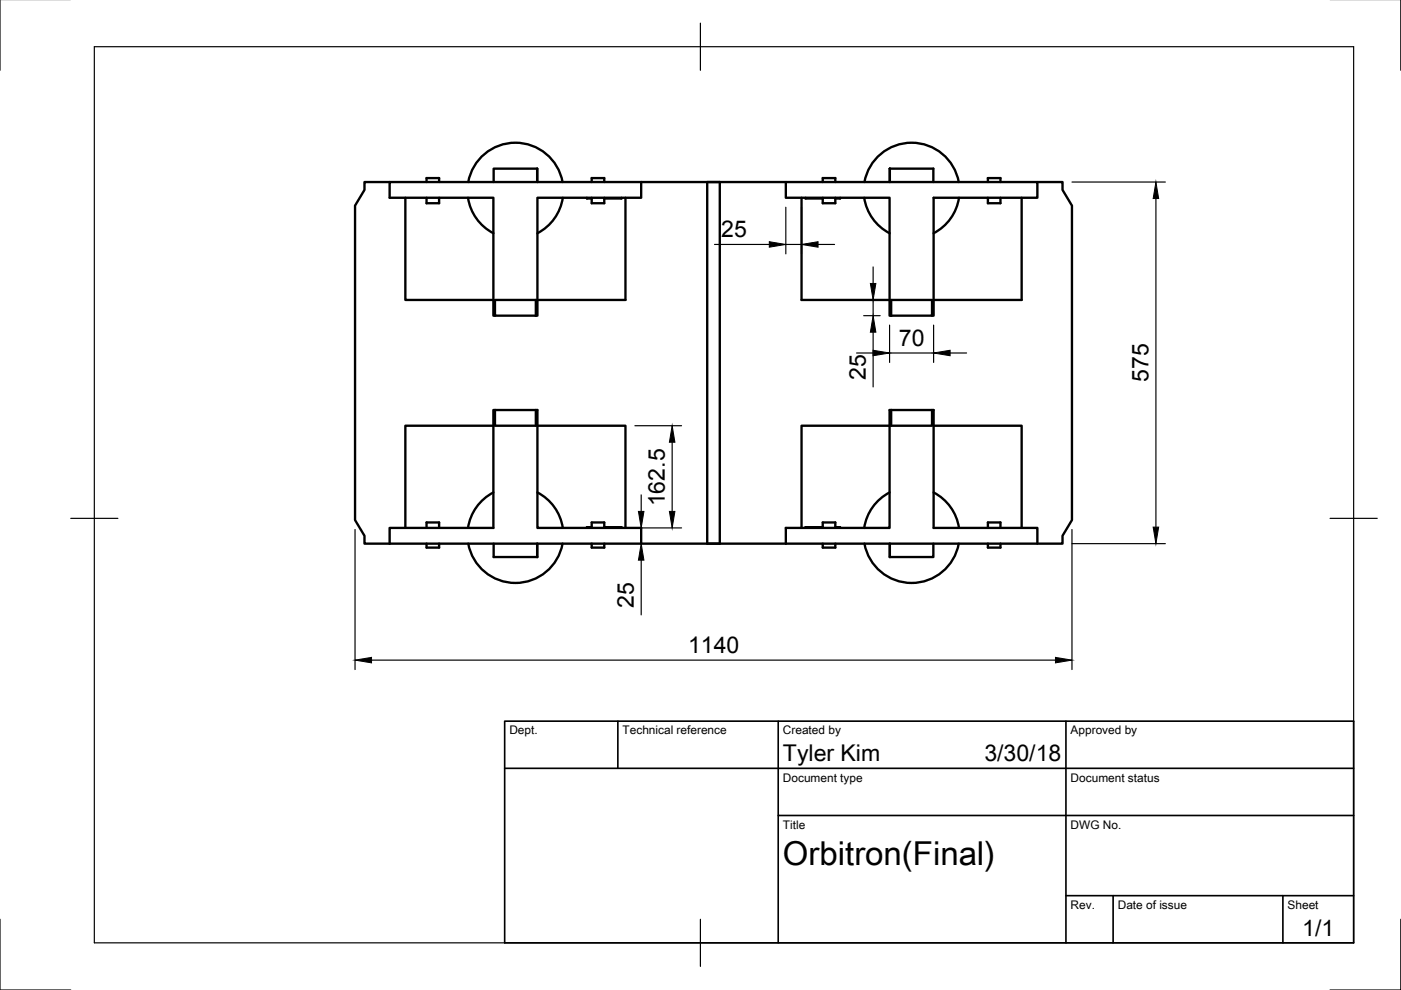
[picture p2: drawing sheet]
<svg xmlns="http://www.w3.org/2000/svg" width="297mm" height="210mm" viewBox="0 0 297 210" stroke-linecap="round" stroke-linejoin="round" font-family="sans-serif">
<g fill="none" stroke="#000" stroke-width=".5">
<path d="M82.6 38.6h-5.3v1.7l-2 3.3v66.7l2 3.3v1.7h5.3M90.4 38.6v-.8h2.7v.8M104.7 38.6v-2.8h9.2v2.8M119.3 38.6a10.2 10.2 0 0 0-10-8.3 10.2 10.2 0 0 0-10 8.3M125.4 38.6v-.8h2.7v.8M135.9 38.6h30.7M149.9 38.6v76.7h16.7M152.6 38.6v76.7h-70M174.4 38.6v-.8h2.7v.8M188.6 35.8v2.8M188.6 35.8h.1M188.7 35.8h9.2v2.8"/>
<path d="M203.3 38.6a10.2 10.2 0 0 0-10-8.3 10.2 10.2 0 0 0-10 8.3M209.4 38.6v-.8h2.7v.8M219.9 38.6h5.4v1.7l2 3.3v66.7l-2 3.3v1.7h-58.7M85.9 41.9v21.7h18.7M90.4 41.9v1.2h2.7v-1.2M99.2 41.9a10.2 10.2 0 0 0 5.4 7.5M119.3 41.9a10.2 10.2 0 0 1-5.4 7.5M124.4 41.9v.2h1M125.4 41.9v1.2h2.7v-1.2M131.8 41.9v.2h-3.7M132.6 41.9v21.7h-18.7M169.9 41.9v21.7h18.7"/>
<path d="M170.8 41.9v.2h3.6M174.4 41.9v1.2h2.7v-1.2M178.1 41.9v.2h-1M183.2 41.9a10.2 10.2 0 0 0 5.4 7.5M203.3 41.9a10.2 10.2 0 0 1-5.4 7.5M209.4 41.9v1.2h2.7v-1.2M216.6 41.9v21.7h-18.7M104.9 63.6h8.7v3.3h-8.7zM104.9 66.9h-.3v-25h-22v-3.3h53.3v3.3h-22v25h-.3M188.9 63.6h8.7v3.3h-8.7zM188.9 66.9h-.3v-25h-22v-3.3h53.3v3.3h-22v25h-.3M104.6 90.3h-18.7v21.6"/>
<path d="M104.9 86.9h-.3v25h-22v3.4M113.6 86.9v3.4h-8.7v-3.4h9v25h22v3.4M113.9 90.3h18.7v21.6M188.6 90.3h-18.7v21.6M188.9 86.9h-.3v25h-22v3.4M188.9 86.9h8.7v3.4h-8.7zM197.6 86.9h.3v25h22v3.4M197.9 90.3h18.7v21.6M90.4 111.9v-1.1h2.7v1.1M90.4 115.3v.8h2.7v-.8M104.6 104.4a10.2 10.2 0 0 0-5.4 7.5M104.7 115.3v2.8h9.2"/>
<path d="M113.9 115.3v2.8M113.9 118.1h.1M113.9 104.4a10.2 10.2 0 0 1 5.4 7.5M119.3 115.3a10.2 10.2 0 0 1-10 8.3 10.2 10.2 0 0 1-10-8.3M125.4 111.8h-1v.1M125.4 111.9v-1.1h2.7v1.1M125.4 115.3v.8h2.7v-.8M128.1 111.8h3.7v.1M174.4 111.8h-3.6v.1M174.4 111.9v-1.1h2.7v1.1M174.4 115.3v.8h2.7v-.8M177.1 111.8h1v.1"/>
<path d="M188.6 104.4a10.2 10.2 0 0 0-5.4 7.5M188.6 115.3v2.8h9.3v-2.8M197.9 104.4a10.2 10.2 0 0 1 5.4 7.5M203.3 115.3a10.2 10.2 0 0 1-10 8.3 10.2 10.2 0 0 1-10-8.3M209.4 111.9v-1.1h2.7v1.1M209.4 115.3v.8h2.7v-.8"/>
</g>
<path d="M107 152.9h180v47h-180zM131 152.9v10M165 152.9v47M226 152.9v47M107 162.9h180M165 172.9h122M226 189.9h61M236 189.9v10M272 189.9v10" fill="none" stroke="#000" stroke-width=".35"/>
<g fill="none" stroke="#000" stroke-width=".25">
<path d="M0 -.1v15M297 -.1v15M20 9.9h267v190h-267zM148.5 4.9v10M227.3 38.6h19.8M151.5 51.8h11.6M166.6 43.9v9.9M166.6 51.8h3.3M169.9 43.9v9.9M173.4 51.8h3.5M185.1 56.6v3.5M245.1 42.1v69.7"/>
<path d="M181.6 74.8h3.5M183.1 63.6h3.5M183.1 66.9h3.5M185.1 63.6v3.3M185.1 70.4v11.6M188.6 68.9v7.9M188.6 74.8h9.3M197.9 68.9v7.9M201.4 74.8h3.5M134.6 90.3h9.9M142.5 93.8v14.6M15 109.9h10"/>
<path d="M75.3 112.3v29.7M134.6 111.9h9.9M135.9 104.9v3.5M135.9 111.9v3.4M135.9 118.8v11.6M227.3 112.3v29.7M227.3 115.3h19.8M282 109.9h10M78.8 140h145M0 194.9v15h15M148.5 194.9v10M297 194.9v15h-15"/>
</g>
<g fill="#000" stroke="#000" stroke-width=".21">
<path d="M163.1 51.2l3.5 .6-3.5 .6zM169.9 51.8l3.5-.6v1.2zM245.1 38.6l.6 3.5h-1.2zM184.5 60.1h1.2l-.6 3.5zM185.1 66.9l.6 3.5h-1.2zM185.1 74.3l3.5 .5-3.5 .6zM197.9 74.8l3.5-.5v1.1zM142.5 90.3l.6 3.5h-1.2zM135.4 108.4h1.1l-.6 3.5zM135.9 115.3l.6 3.5h-1.1zM141.9 108.4h1.2l-.6 3.5zM244.5 111.8h1.2l-.6 3.5z"/>
<path d="M75.3 140l3.5-.6v1.1zM223.8 139.4l3.5 .6-3.5 .5z"/>
</g>
<text font-size="7" x="166" y="183.4">Orbitron(Final)</text>
<g font-size="4.9">
<text x="152.9" y="50.3">25</text>
<text x="190.6" y="73.3">70</text>
<text x="183.6" y="80.6" transform="rotate(-90 183.6 80.6)">25</text>
<text x="243.5" y="81" transform="rotate(-90 243.5 81)">575</text>
<text x="141" y="107.4" transform="rotate(-90 141 107.4)">162.5</text>
<text x="134.4" y="129" transform="rotate(-90 134.4 129)">25</text>
<text x="145.9" y="138.4">1140</text>
<text x="166" y="161.4">Tyler Kim</text>
<text x="208.7" y="161.4">3/30/18</text>
<text x="276.1" y="198.5">1/1</text>
</g>
<g font-size="2.5">
<text x="108" y="155.7">Dept.</text>
<text x="132" y="155.7">Technical reference</text>
<text x="166" y="155.7">Created by</text>
<text x="227" y="155.7">Approved by</text>
<text x="166" y="165.7">Document type</text>
<text x="227" y="165.7">Document status</text>
<text x="166" y="175.7">Title</text>
<text x="227" y="175.7">DWG No.</text>
<text x="227" y="192.7">Rev.</text>
<text x="237" y="192.7">Date of issue</text>
<text x="273" y="192.7">Sheet</text>
</g>
</svg>
